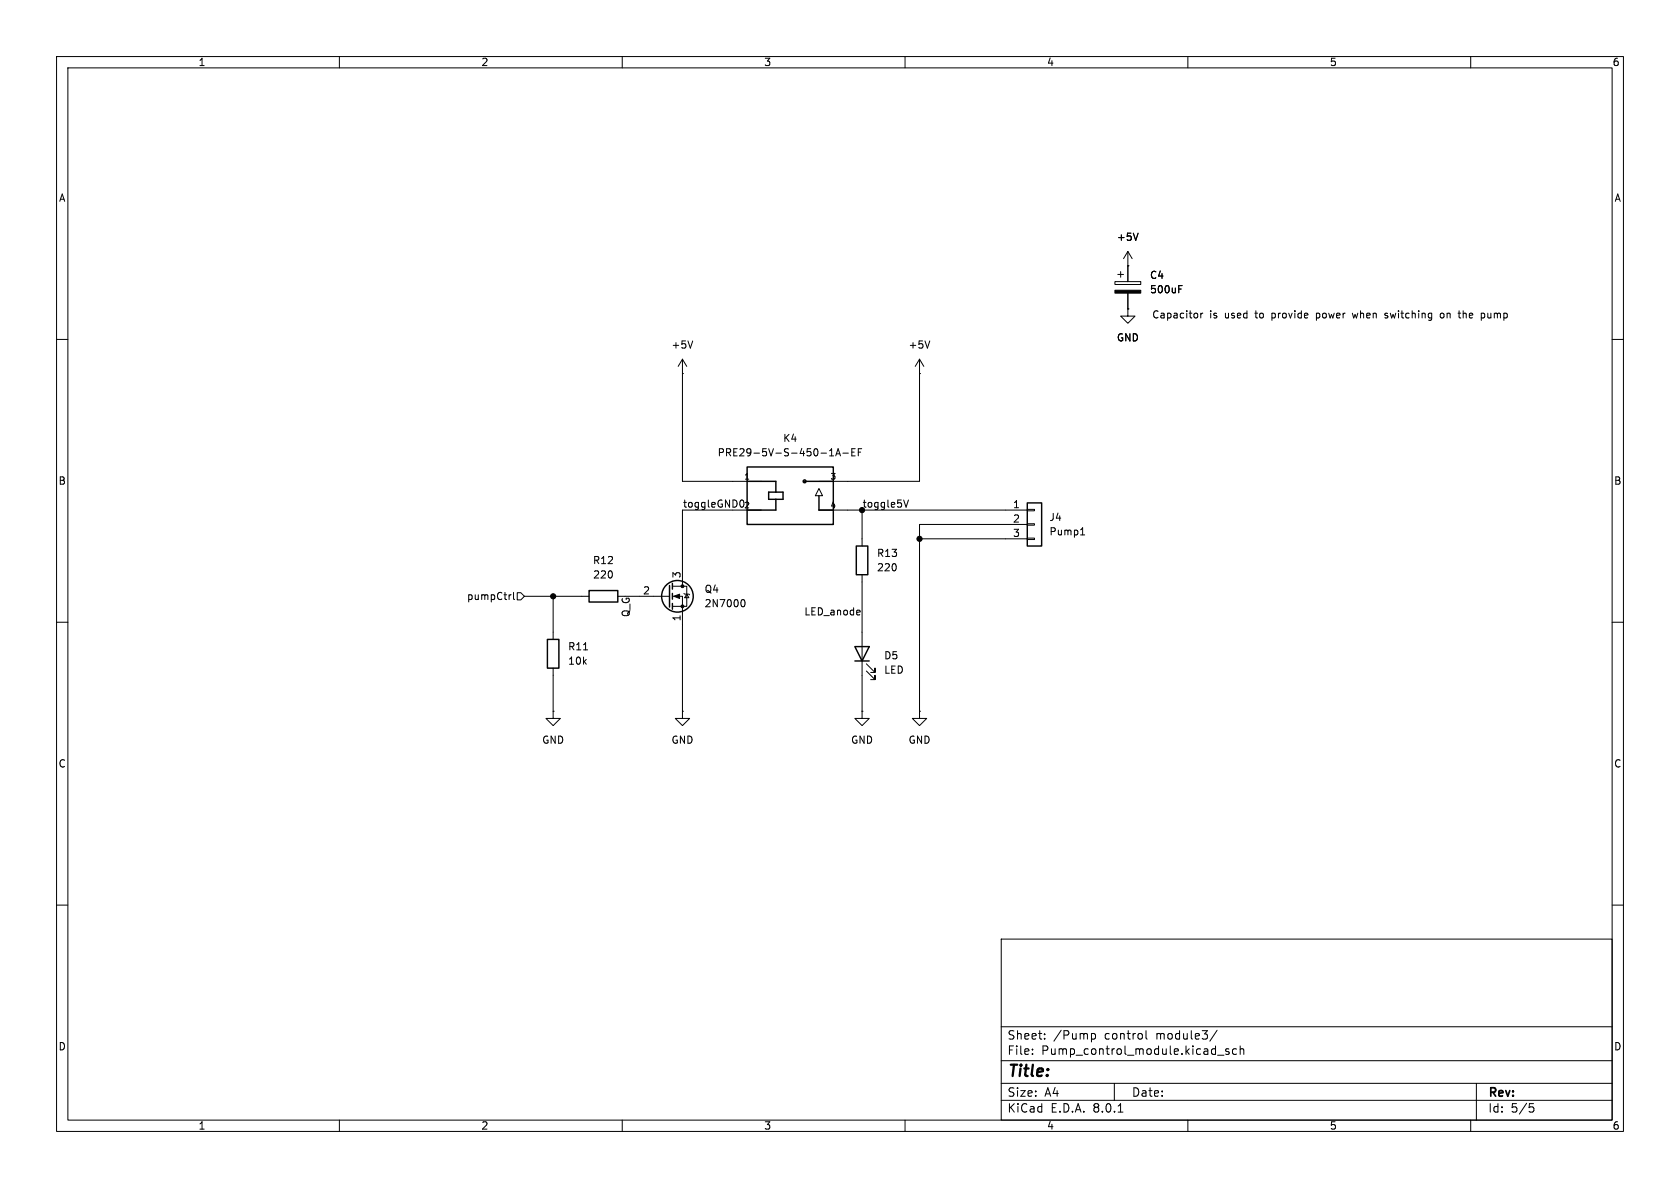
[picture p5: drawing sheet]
<svg xmlns="http://www.w3.org/2000/svg" width="297mm" height="210mm" viewBox="0 0 297 210" stroke-linecap="round" stroke-linejoin="round" font-family="sans-serif">
<g fill="none" stroke="#000" stroke-width=".18">
<path d="M10 10h277v190h-277zM12 12h273v186h-273zM60 10v2M110 10v2M160 10v2M210 10v2M260 10v2M10 60h2M197.1 49.8h4.6v.5h-4.6zM197.6 48.5h1M198.1 48v1M199.4 54.6v1.3h1.3l-1.3 1.3-1.3-1.3h1.3"/>
<path d="M199.4 54.6h.1M199.4 47h.1M199.4 44.5v5.3M199.4 51.8v2.8M199.4 44.5l-.8 1.2M199.4 44.5l.8 1.2M201.2 41.2l-.4 1.3M208.4 51.1h.4M208.4 50.5h.6M212.3 55.4v.8M212.6 55.4l-.3 .2M232.7 55.4v1.2"/>
<path d="M232.7 56.1l.1 .1M232.8 55.4h-.1M239.1 55.4l.2 .8 .3-.6M245.3 55.4h-.3l-.2 .2 .6 .4M245.4 56l-.2 .2-.4-.1M254.7 55.4h.3l.3 .2v.4l-.3 .2-.3-.1-.1-.1zM258.7 54.9v1.3M258.8 55.4l-.1 .1M262.4 55.4l.1 .2-.1 .5M285 60h2M120.6 66h.1M120.6 63.5v21.6h14"/>
<path d="M120.6 63.5l-.7 1.3M120.6 63.5l.8 1.3M122.5 60.3l-.5 1.2M146.7 79.7l.3-.4v1.3M150.6 79.9h.4M151.2 79.3h-.6v1.3h.6M151.7 79.9h.5M152.3 79.3h-.6v1.3M162.6 66h.1M162.6 63.5l-.8 1.3M162.6 63.5v21.6h-17.8M162.6 63.5l.7 1.3"/>
<path d="M164.4 60.3l-.4 1.2M130.9 89.5l.2 .2M131.3 88.4h-.2l-.2 .1M134.6 90.2h-14v13.4M144.8 86.4l.6 1.2h-1.3zM144.8 90.2h36.8M146.7 80.6h.7M147.7 80.6l.5-1.3 .4 1.3M147.9 80.2h.6M149 80.1h1M152.4 90.2v6.3M159.8 88.4l.4 1.3 .4-1.3"/>
<path d="M162.6 95.3h19M181.6 95.1h1.3v.3h-1.3zM181.6 92.6h1.3v.2h-1.3zM181.6 90h1.3v.3h-1.3zM181.6 92.7h-19v33M191 94.6h.8M191.3 93.5l.1-.2v1.3M10 110h2M90.4 105.1l-.3 .1M90.8 104.7v1.1l.2 .2M91.4 104.8h.7l.6 .6-.6 .6h-.7zM92.7 105.4h11.4"/>
<path d="M97.8 105.4v7.6M97.8 118.1v7.6M103.2 114.9h.7M109.2 105.4h9.2M118.9 105.4h1.7v20.3M118.9 103.6h2.5v3.6h-2.5M120.9 104.9l.1 .1h.8l.1 .2M121.4 105l.4 .7h-.8zM131.2 106h.1a.68 .68 0 0 1 .4 .6 .68 .68 0 0 1-.4 .7l-.1-.1M151.9 107.9l.2 .3-.6 .1M152 108.6l-.1 .1M152.4 101.6v24.1"/>
<path d="M153.2 118.6l1.5 1.5v-.7v.7h-.8M153.2 117.3l1.5 1.6v-.8v.8h-.8M285 110h2M97.8 125.7v1.3h1.3l-1.3 1.3-1.3-1.3h1.3M97.8 125.7h.1M120.6 125.7v1.3h1.3l-1.3 1.3-1.2-1.3h1.2M120.6 125.7h.1M152.4 125.7v1.3h1.3l-1.3 1.3-1.3-1.3h1.3M152.4 125.7h.1M162.6 125.7v1.3h1.2l-1.2 1.3-1.3-1.3h1.3M162.6 125.7h.1M10 160h2"/>
<path d="M285 160h2M177 166h108v32h-108zM60 198v2M110 198v2M160 198v2M177 194.5h108M177 191.5h108M177 187.5h108M177 181.5h108M182.5 186.3v.1M182.5 185.5v.1M184.7 183.6v.1"/>
<path d="M184.7 182.8v.1M193 182.7v1.5M193 182.8l.4-.1 .3 .3v.4l-.2 .2h-.5M197 191.5v3M197.7 196.6h.8M202.6 182.2v1.3l.2 .2M210 198v2M215.2 182.1l-1.3 2M215.2 186.5h1.2M217.2 185.5l-.3-.1-.2 .2v.2l.5 .2v.3h-.5M218.6 185.5l-.4-.1-.3 .3v.4l.1 .2h.6M219.2 185.5l.3-.1 .3 .1 .1 .9"/>
<path d="M219.2 184.9v1.5M260 198v2M261 191.5v6.5M270.4 195.1h.7M270.5 195.7h.4l.3 .3-.2 .5-.5 .1"/>
</g>
<g fill="#000" stroke="#000" stroke-width=".18">
<path d="M197.1 51.3h4.6v.5h-4.6zM119.1 105.4l1-.4v.8z"/>
<circle cx="162.6" cy="95.3" r=".46"/>
<circle cx="97.8" cy="105.4" r=".46"/>
<circle cx="120.6" cy="103.6" r=".25"/>
<circle cx="120.6" cy="107.2" r=".25"/>
</g>
<g fill="none" stroke="#000" stroke-width=".25">
<path d="M132.1 82.6h15.2v10.1h-15.2zM132.1 85.1h5.1v1.9M135.9 87h2.5v1.3h-2.5zM137.2 88.3v1.9h-5.1M142.2 85.1h5.1M144.8 87.6v2.6h2.5M151.4 96.5h2v5.1h-2zM181.6 88.9h2.5v7.6h-2.5zM96.8 113h2v5.1h-2zM104.1 104.4h5.1v2h-5.1zM118.4 103.5v3.8M118.9 103.1v1"/>
<path d="M118.9 104.9v1M118.9 106.7v1M151.1 114.3h2.6l-1.3 2.5zM151.1 116.8h2.6"/>
<circle cx="142.2" cy="85.1" r=".25"/>
<circle cx="119.8" cy="105.4" r="2.79"/>
</g>
<text font-size="2.8" x="178" y="190.9">Title:</text>
<g font-size="2.1">
<text x="178" y="184">Sheet:</text>
<text x="186.2" y="184">/Pump</text>
<text x="195.3" y="184">control</text>
<text x="204.5" y="184">module3/</text>
<text x="178" y="186.7">File:</text>
<text x="184.1" y="186.7">Pump_control_module.kicad_sch</text>
<text x="178" y="196.9">KiCad</text>
<text x="178" y="194.1">Size:</text>
<text x="184.7" y="194.1">A4</text>
<text x="185.7" y="196.9">E.D.A.</text>
<text x="193.3" y="196.9">8.0.1</text>
<text x="200" y="194.1">Date:</text>
<text x="263" y="194.3">Rev:</text>
<text x="263" y="196.9">Id:</text>
<text x="267.1" y="196.9">5/5</text>
</g>
<g font-size="1.8">
<text x="35" y="11.9">1</text>
<text x="85" y="11.9">2</text>
<text x="135" y="11.9">3</text>
<text x="185" y="11.9">4</text>
<text x="235" y="11.9">5</text>
<text x="285" y="11.9">6</text>
<text x="10.3" y="35.9">A</text>
<text x="285.3" y="35.9">A</text>
<text x="197.4" y="42.8">+5V</text>
<text x="203.2" y="49.5">C4</text>
<text x="203.2" y="52">500uF</text>
<text x="203.6" y="56.5">Capacitor</text>
<text x="213.8" y="56.5">is</text>
<text x="216.6" y="56.5">used</text>
<text x="222.2" y="56.5">to</text>
<text x="225.3" y="56.5">provide</text>
<text x="233.3" y="56.5">power</text>
<text x="240" y="56.5">when</text>
<text x="245.9" y="56.5">switching</text>
<text x="255.9" y="56.5">on</text>
<text x="259.4" y="56.5">the</text>
<text x="263.5" y="56.5">pump</text>
<text x="118.6" y="61.8">+5V</text>
<text x="160.5" y="61.8">+5V</text>
<text x="197.4" y="60.6">GND</text>
<text x="126.8" y="80.9">PRE29-5V-S-450-1A-EF</text>
<text x="138.4" y="78.3">K4</text>
<text x="10.3" y="85.9">B</text>
<text x="120.6" y="89.8">toggleGND0</text>
<text x="152.4" y="89.8">toggle5V</text>
<text x="179" y="89.9">1</text>
<text x="285.3" y="85.9">B</text>
<text x="179" y="92.5">2</text>
<text x="179" y="95">3</text>
<text x="185.4" y="92.3">J4</text>
<text x="185.4" y="94.8">Pump1</text>
<text x="104.7" y="99.9">R12</text>
<text x="154.9" y="101.2">220</text>
<text x="154.9" y="98.7">R13</text>
<text x="82.5" y="106.3">pumpCtrl</text>
<text x="104.8" y="102.5">220</text>
<text x="113.6" y="105.2">2</text>
<text x="120.4" y="102.3" transform="rotate(-90 120.4 102.3)">3</text>
<text x="124.5" y="105">Q4</text>
<text x="124.5" y="107.5">2N7000</text>
<text x="111.4" y="109.2" transform="rotate(-90 111.4 109.2)">Q_G</text>
<text x="120.4" y="109.9" transform="rotate(-90 120.4 109.9)">1</text>
<text x="142.1" y="108.9">LED_anode</text>
<text x="100.3" y="117.7">10k</text>
<text x="100.3" y="115.2">R11</text>
<text x="156.2" y="116.8">D5</text>
<text x="156.2" y="119.3">LED</text>
<text x="95.8" y="131.7">GND</text>
<text x="118.6" y="131.7">GND</text>
<text x="150.4" y="131.7">GND</text>
<text x="160.5" y="131.7">GND</text>
<text x="10.3" y="135.9">C</text>
<text x="285.3" y="135.9">C</text>
<text x="10.3" y="185.9">D</text>
<text x="285.3" y="185.9">D</text>
<text x="35" y="199.9">1</text>
<text x="85" y="199.9">2</text>
<text x="135" y="199.9">3</text>
<text x="185" y="199.9">4</text>
<text x="235" y="199.9">5</text>
<text x="285" y="199.9">6</text>
</g>
<g font-size="1.4">
<text x="131.5" y="84.8">1</text>
<text x="131.5" y="89.9">2</text>
<text x="146.7" y="84.8">3</text>
<text x="146.7" y="89.9">4</text>
</g>
</svg>
